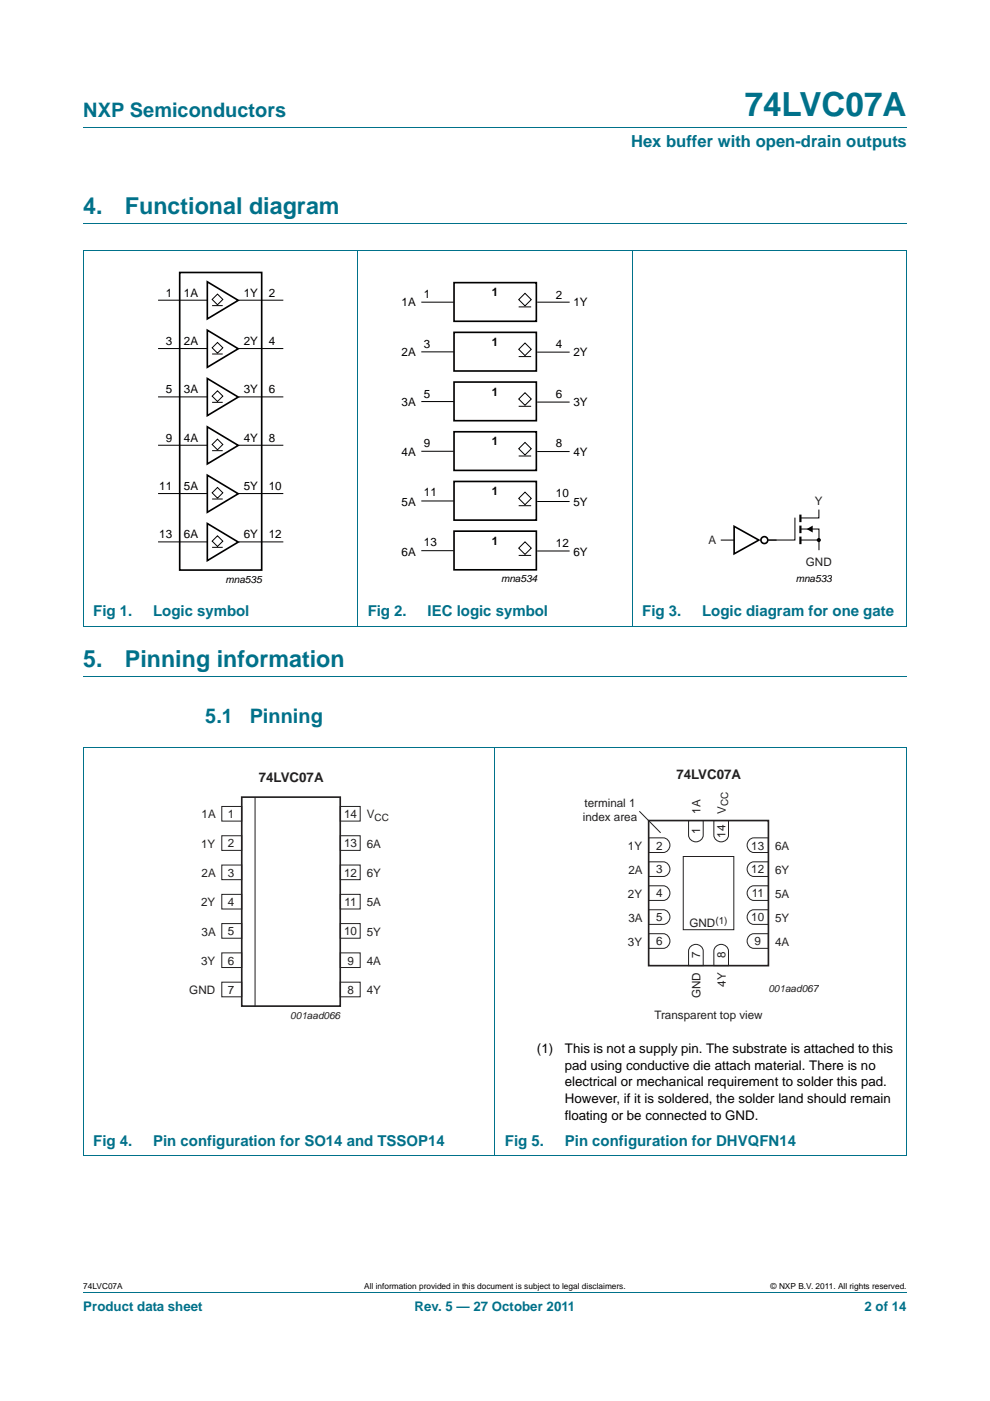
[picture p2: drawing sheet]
<svg xmlns="http://www.w3.org/2000/svg" width="210mm" height="297mm" viewBox="0 0 210 297" stroke-linecap="round" stroke-linejoin="round" font-family="sans-serif">
<path d="M17.7 27h174.6M17.6 53.1h174.7M17.7 47.4h174.6M17.7 53.1v79.7M75.9 53v79.9M134.1 53v79.9M192.3 53.1v79.7M17.6 132.8h174.7M17.7 143.4h174.6M17.7 158.6h174.6v86.4h-174.6zM105 158.5v86.6M17.7 273.9h174.6" fill="none" stroke="#00718a" stroke-width=".21"/>
<g fill="none" stroke="#000" stroke-width=".35">
<path d="M38.1 57.8h17.4v63.1h-17.4zM44 59.7l6.5 4-6.5 3.9zM96.3 59.9h17.5v8.2h-17.5zM44 70l6.5 3.9-6.5 4zM96.3 70.5h17.5v8.2h-17.5zM44 80.2l6.5 4-6.5 3.9zM44 90.5l6.5 3.9-6.5 4zM96.3 81h17.5v8.2h-17.5zM96.3 91.5h17.5v8.2h-17.5zM44 100.7l6.5 4-6.5 3.9zM44 111l6.5 3.9-6.5 4zM96.3 102.1h17.5v8.2h-17.5z"/>
<path d="M96.3 112.6h17.5v8.2h-17.5zM155.7 111.6l5.3 2.9-5.3 2.9z"/>
<circle cx="162.1" cy="114.5" r=".73"/>
</g>
<g fill="none" stroke="#000" stroke-width=".21">
<path d="M33.5 63.6h10.5M33.5 73.9h10.5M45 64.8h2.2M45 75.1h2.2M45 63.5l1.1-1.1 1.2 1.1-1.2 1.1zM45 73.7l1.1-1.1 1.2 1.1-1.2 1.2zM50.6 63.6h9.5M50.6 73.9h9.5M89.4 64.1h6.8M89.4 74.6h6.8M110 65.1h2.7M110 75.6h2.7"/>
<path d="M110 63.5l1.4-1.3 1.3 1.3-1.3 1.4zM110 74.1l1.4-1.4 1.3 1.4-1.3 1.3zM113.9 64.1h6.9M113.9 74.7h6.9M33.5 84.2h10.5M33.5 94.4h10.5M45 85.3h2.2M45 95.6h2.2M45 84l1.1-1.1 1.2 1.1-1.2 1.1zM45 94.2l1.1-1.1 1.2 1.1-1.2 1.2zM50.6 84.2h9.5M50.6 94.4h9.5"/>
<path d="M89.4 85.1h6.8M89.4 95.7h6.8M110 86.1h2.7M110 96.7h2.7M110 95.1l1.4-1.3 1.3 1.3-1.3 1.4zM111.4 83.3l1.3 1.3-1.3 1.3-1.4-1.3zM113.9 85.2h6.9M113.9 95.7h6.9M33.5 104.6h10.5M33.5 114.9h10.5M45 105.8h2.2M45 116h2.2"/>
<path d="M45 104.5l1.1-1.1 1.2 1.1-1.2 1.1zM45 114.7l1.1-1.1 1.2 1.1-1.2 1.2zM50.6 104.6h9.5M50.6 114.9h9.5M89.4 106.2h6.8M89.4 116.8h6.8M110 107.2h2.7M110 117.8h2.7M111.4 104.3l1.3 1.4-1.3 1.3-1.4-1.3zM111.4 114.9l1.3 1.3-1.3 1.3-1.4-1.3zM113.9 106.3h6.9M113.9 116.8h6.9"/>
<path d="M152.9 114.5h2.8M162.9 114.5h1.8M168.6 109.7v4.8h-5.6M169.8 112.2h3.9v4.5M169.8 114.5h3.9M173.7 108v1.8h-3.9"/>
</g>
<g fill="#000">
<path d="M171.1 112.2l1.3-.8v1.5z"/>
<circle cx="173.7" cy="114.5" r=".44"/>
</g>
<path d="M169.8 109.1v1.6M169.8 111.4v1.6M169.8 113.8v1.6" fill="none" stroke="#000" stroke-width=".46"/>
<g fill="none" stroke="#231f20" stroke-width=".21">
<path d="M47 171h4.3v3.1h-4.3zM47 177.2h4.3v3.1h-4.3zM54.1 169v44.4M72.2 171h4.2v3.1h-4.2zM72.2 177.2h4.2v3.1h-4.2zM135.6 172l4.5 4.6M137.6 177.6h3.1a1.56 1.56 0 0 1 1.4 1.6 1.56 1.56 0 0 1-1.4 1.5h-3.1zM146 174h3.2v3.1a1.56 1.56 0 0 1-1.6 1.4 1.56 1.56 0 0 1-1.6-1.4zM151.4 174h3.1v3.1a1.56 1.56 0 0 1-1.5 1.4 1.56 1.56 0 0 1-1.6-1.4zM159 178l.9-.4h3.1v3.1h-3.1a1.57 1.57 0 0 1-1.4-1.1 1.57 1.57 0 0 1 .5-1.6zM47 183.4h4.3v3.1h-4.3zM47 189.6h4.3v3.1h-4.3z"/>
<path d="M47 195.8h4.3v3.1h-4.3zM72.2 195.8h4.2v3.1h-4.2zM72.2 183.4h4.2v3.1h-4.2zM72.2 189.6h4.2v3.1h-4.2zM137.6 198h3.1a1.56 1.56 0 0 1 1.4 1.5 1.56 1.56 0 0 1-1.4 1.6h-3.1zM137.6 192.9h3.1a1.56 1.56 0 0 1 1.4 1.5 1.56 1.56 0 0 1-1.4 1.6h-3.1zM137.6 187.8h3.1a1.56 1.56 0 0 1 1.4 1.6 1.56 1.56 0 0 1-1.4 1.5h-3.1zM137.6 182.7h3.1a1.56 1.56 0 0 1 1.4 1.6 1.56 1.56 0 0 1-1.4 1.5h-3.1zM144.9 181.6h10.7v15.5h-10.7zM159 198.3l.9-.3h3.1v3.1h-3.1a1.57 1.57 0 0 1-1.4-1.1 1.57 1.57 0 0 1 .5-1.7zM159 193.2l.9-.3h3.1v3.1h-3.1a1.57 1.57 0 0 1-1.4-1.1 1.57 1.57 0 0 1 .5-1.7zM159 188.1l.9-.3h3.1v3.1h-3.1a1.57 1.57 0 0 1-1.4-1.1 1.57 1.57 0 0 1 .5-1.7z"/>
<path d="M159 183l.9-.3h3.1v3.1h-3.1a1.57 1.57 0 0 1-1.4-1.1 1.57 1.57 0 0 1 .5-1.7zM47 202h4.3v3.1h-4.3zM47 208.2h4.3v3.1h-4.3zM72.2 208.2h4.2v3.1h-4.2zM72.2 202h4.2v3.1h-4.2zM146.4 200.8a1.57 1.57 0 0 1 1.6-.5 1.57 1.57 0 0 1 1.2 1.3v3.1h-3.2v-3.1zM151.7 200.8a1.57 1.57 0 0 1 1.7-.5 1.57 1.57 0 0 1 1.1 1.3v3.1h-3.1v-3.1z"/>
</g>
<path d="M51.3 169h20.9v44.3h-20.9zM137.6 174h25.4v30.7h-25.4z" fill="none" stroke="#231f20" stroke-width=".35"/>
<text font-size="7" fill="#00718a" x="157.9" y="24.6">74LVC07A</text>
<g font-size="4.9" fill="#00718a">
<text x="17.7" y="45.4">4.</text>
<text x="26.5" y="45.4">Functional diagram</text>
<text x="17.7" y="141.4">5.</text>
<text x="26.5" y="141.4">Pinning information</text>
</g>
<g font-size="4.2" fill="#00718a">
<text x="17.7" y="24.9">NXP Semiconductors</text>
<text x="43.5" y="153.3">5.1</text>
<text x="53" y="153.3">Pinning</text>
</g>
<text font-size="3.5" fill="#00718a" x="133.8" y="31.1">Hex buffer with open-drain outputs</text>
<g font-size="3.2" fill="#00718a">
<text x="19.8" y="130.7">Fig 1.</text>
<text x="32.5" y="130.7">Logic symbol</text>
<text x="78" y="130.7">Fig 2.</text>
<text x="90.7" y="130.7">IEC logic symbol</text>
<text x="136.2" y="130.7">Fig 3.</text>
<text x="148.9" y="130.7">Logic diagram for one gate</text>
<text x="19.8" y="242.9">Fig 4.</text>
<text x="32.5" y="242.9">Pin configuration for SO14 and TSSOP14</text>
<text x="107.1" y="242.9">Fig 5.</text>
<text x="119.8" y="242.9">Pin configuration for DHVQFN14</text>
</g>
<g font-size="2.8" fill="#231f20">
<text x="54.9" y="165.9">74LVC07A</text>
<text x="143.5" y="165.2">74LVC07A</text>
</g>
<g font-size="2.8">
<text x="113.9" y="223.3">(1)</text>
<text x="119.8" y="226.8">pad using conductive die attach material. There is no</text>
<text x="119.8" y="223.3">This is not a supply pin. The substrate is attached to this</text>
<text x="119.8" y="230.4">electrical or mechanical requirement to solder this pad.</text>
<text x="119.8" y="233.9">However, if it is soldered, the solder land should remain</text>
<text x="119.8" y="237.4">floating or be connected to GND.</text>
</g>
<g font-size="2.8" fill="#00718a">
<text x="17.7" y="277.9">Product data sheet</text>
<text x="87.9" y="277.9">Rev. 5 — 27 October 2011</text>
<text x="183.4" y="277.9">2 of 14</text>
</g>
<g font-size="2.5">
<text x="35.1" y="62.9">1</text>
<text x="39" y="62.9">1A</text>
<text x="51.7" y="62.9">1Y</text>
<text x="57" y="62.9">2</text>
<text x="85.2" y="64.9">1A</text>
<text x="89.9" y="63.2">1</text>
<text x="104.3" y="62.8">1</text>
<text x="117.9" y="63.3">2</text>
<text x="121.6" y="64.9">1Y</text>
<text x="35.1" y="73.2">3</text>
<text x="39" y="73.2">2A</text>
<text x="51.7" y="73.2">2Y</text>
<text x="57" y="73.2">4</text>
<text x="85.2" y="75.5">2A</text>
<text x="89.9" y="73.7">3</text>
<text x="104.3" y="73.3">1</text>
<text x="117.9" y="73.9">4</text>
<text x="121.6" y="75.5">2Y</text>
<text x="35.1" y="83.4">5</text>
<text x="39" y="83.4">3A</text>
<text x="51.7" y="83.4">3Y</text>
<text x="57" y="83.4">6</text>
<text x="104.3" y="83.9">1</text>
<text x="85.2" y="86.1">3A</text>
<text x="89.9" y="84.3">5</text>
<text x="117.9" y="84.5">6</text>
<text x="121.6" y="86.1">3Y</text>
<text x="35.1" y="93.7">9</text>
<text x="39" y="93.7">4A</text>
<text x="51.7" y="93.7">4Y</text>
<text x="57" y="93.7">8</text>
<text x="89.9" y="94.7">9</text>
<text x="104.3" y="94.4">1</text>
<text x="117.9" y="94.9">8</text>
<text x="85.2" y="96.7">4A</text>
<text x="121.6" y="96.7">4Y</text>
<text x="33.8" y="103.9">11</text>
<text x="39" y="103.9">5A</text>
<text x="51.7" y="103.9">5Y</text>
<text x="57" y="103.9">10</text>
<text x="85.2" y="107.3">5A</text>
<text x="89.9" y="105.3">11</text>
<text x="104.3" y="105">1</text>
<text x="117.9" y="105.4">10</text>
<text x="121.6" y="107.2">5Y</text>
<text x="33.8" y="114.2">13</text>
<text x="39" y="114.2">6A</text>
<text x="51.7" y="114.2">6Y</text>
<text x="57" y="114.2">12</text>
<text x="85.2" y="117.8">6A</text>
<text x="89.9" y="115.8">13</text>
<text x="104.3" y="115.5">1</text>
<text x="117.9" y="116">12</text>
<text x="121.6" y="117.8">6Y</text>
</g>
<g font-size="2.5" fill="#231f20">
<text x="172.9" y="107">Y</text>
<text x="150.2" y="115.3">A</text>
<text x="170.9" y="120.1">GND</text>
<text x="42.7" y="173.5">1A</text>
<text x="48.3" y="173.5">1</text>
<text x="73" y="173.5">14</text>
<text x="77.8" y="173.5">V</text>
<text x="124" y="171.2">terminal 1</text>
<text x="148.6" y="172.6" transform="rotate(-90 148.6 172.6)">1A</text>
<text x="153.9" y="172.6" transform="rotate(-90 153.9 172.6)">V</text>
<text x="42.7" y="179.7">1Y</text>
<text x="48.3" y="179.7">2</text>
<text x="73" y="179.7">13</text>
<text x="77.8" y="179.7">6A</text>
<text x="123.6" y="174.1">index area</text>
<text x="148.5" y="176.9" transform="rotate(-90 148.5 176.9)">1</text>
<text x="153.9" y="177.6" transform="rotate(-90 153.9 177.6)">14</text>
<text x="42.7" y="185.9">2A</text>
<text x="48.3" y="185.9">3</text>
<text x="73" y="185.9">12</text>
<text x="77.8" y="185.9">6Y</text>
<text x="133.2" y="180.2">1Y</text>
<text x="133.3" y="185.3">2A</text>
<text x="139.2" y="185.2">3</text>
<text x="139.2" y="180.1">2</text>
<text x="159.4" y="185.2">12</text>
<text x="159.4" y="180.1">13</text>
<text x="164.4" y="185.3">6Y</text>
<text x="164.4" y="180.2">6A</text>
<text x="133.2" y="190.3">2Y</text>
<text x="139.2" y="190.3">4</text>
<text x="159.4" y="190.3">11</text>
<text x="164.4" y="190.3">5A</text>
<text x="42.7" y="192.2">2Y</text>
<text x="48.3" y="192.1">4</text>
<text x="73.1" y="192.1">11</text>
<text x="77.8" y="192.2">5A</text>
<text x="133.3" y="195.4">3A</text>
<text x="139.2" y="195.4">5</text>
<text x="146.2" y="196.6">GND</text>
<text x="159.4" y="195.4">10</text>
<text x="164.4" y="195.4">5Y</text>
<text x="42.7" y="198.4">3A</text>
<text x="48.3" y="198.3">5</text>
<text x="73" y="198.3">10</text>
<text x="77.8" y="198.4">5Y</text>
<text x="133.2" y="200.5">3Y</text>
<text x="139.2" y="200.4">6</text>
<text x="148.5" y="203.2" transform="rotate(-90 148.5 203.2)">7</text>
<text x="153.9" y="203.2" transform="rotate(-90 153.9 203.2)">8</text>
<text x="160" y="200.4">9</text>
<text x="164.4" y="200.5">4A</text>
<text x="42.7" y="204.6">3Y</text>
<text x="48.3" y="204.5">6</text>
<text x="73.7" y="204.5">9</text>
<text x="77.8" y="204.6">4A</text>
<text x="153.9" y="209.2" transform="rotate(-90 153.9 209.2)">4Y</text>
<text x="40.1" y="210.8">GND</text>
<text x="48.3" y="210.7">7</text>
<text x="73.7" y="210.7">8</text>
<text x="77.8" y="210.8">4Y</text>
<text x="148.6" y="211.7" transform="rotate(-90 148.6 211.7)">GND</text>
<text x="138.8" y="216">Transparent top view</text>
</g>
<g font-size="2.1">
<text x="47.8" y="123.5">mna535</text>
<text x="106.3" y="123.3">mna534</text>
<text x="168.8" y="123.5">mna533</text>
</g>
<g font-size="2.1" fill="#231f20">
<text x="154.4" y="170.9" transform="rotate(-90 154.4 170.9)">CC</text>
<text x="79.5" y="174">CC</text>
<text x="151.7" y="195.8">(1)</text>
<text x="163" y="210.4">001aad067</text>
<text x="61.6" y="216.1">001aad066</text>
</g>
<g font-size="1.8">
<text x="17.7" y="273.3">74LVC07A</text>
<text x="77.2" y="273.3">All information provided in this document is subject to legal disclaimers.</text>
<text x="163.5" y="273.3">© NXP B.V. 2011. All rights reserved.</text>
</g>
</svg>
